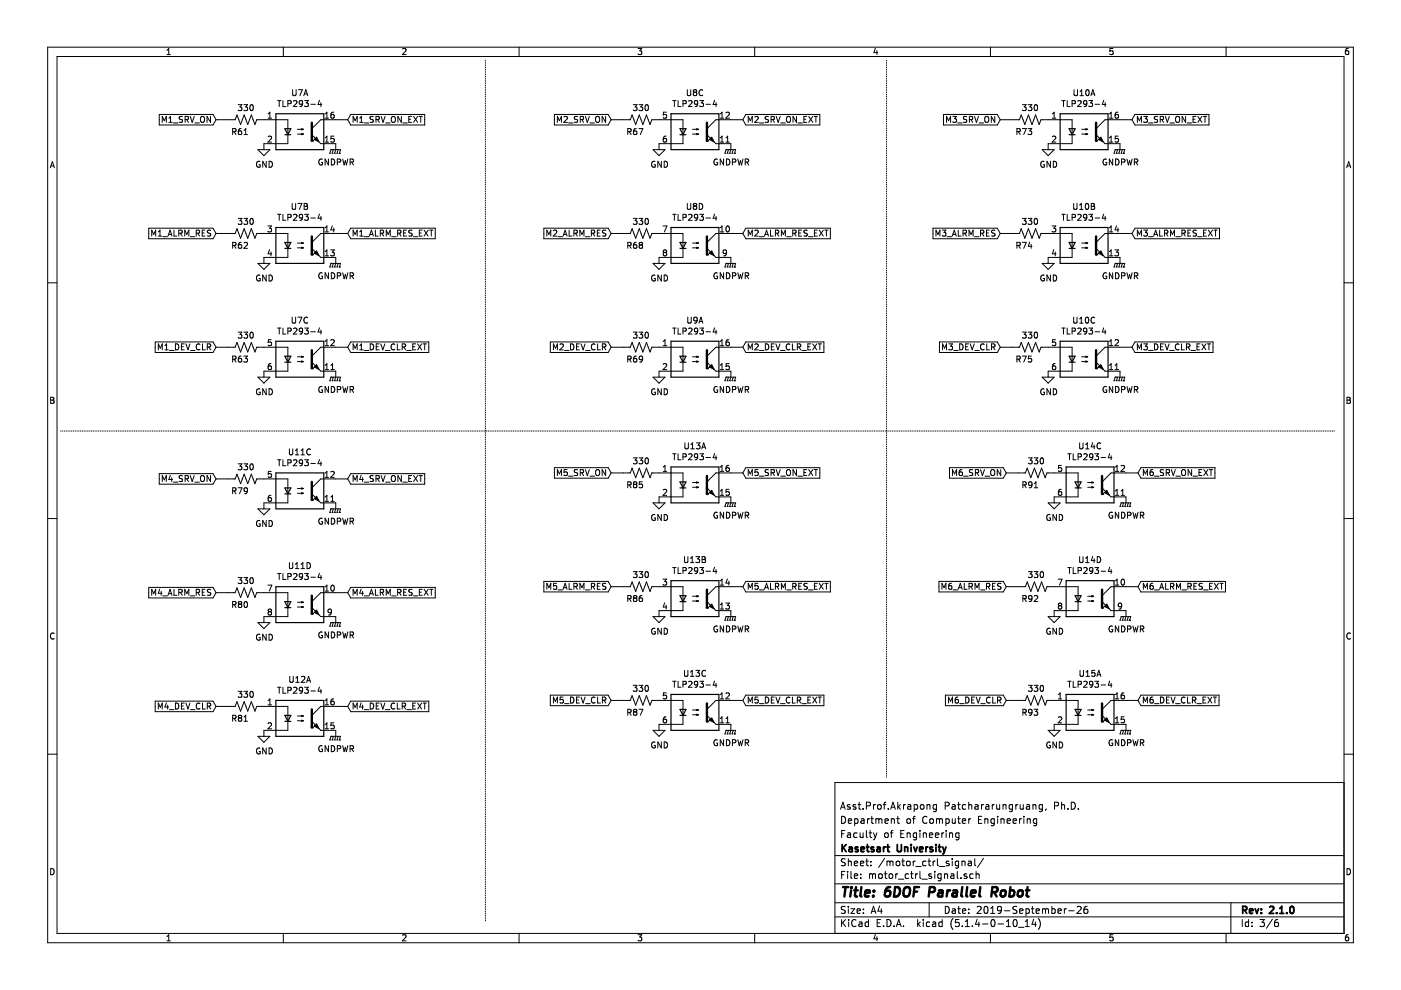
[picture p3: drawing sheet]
EESchema Schematic File Version 4
LIBS:coordinator-cache
EELAYER 30 0
EELAYER END
$Descr A4 11693 8268
encoding utf-8
Sheet 3 6
Title "6DOF Parallel Robot"
Date "2019-September-26"
Rev "2.1.0"
Comp "Kasetsart University"
Comment1 "Faculty of Engineering"
Comment2 "Department of Computer Engineering"
Comment3 "Asst.Prof.Akrapong Patchararungruang, Ph.D."
Comment4 ""
$EndDescr
$Comp
L Isolator:TLP291-4 U7
U 1 1
P 2500 1100
F 0 "U7" H 2500 1425 50  0000 C CNN
F 1 "TLP293-4" H 2500 1334 50  0000 C CNN
F 2 "Package_SO:SOIC-16_4.55x10.3mm_P1.27mm" H 2300 900 50  0001 L CIN
F 3 "https://toshiba.semicon-storage.com/info/docget.jsp?did=12858&prodName=TLP291-4" H 2500 1100 50  0001 L CNN
	1    2500 1100
	1    0    0    -1  
$EndComp
$Comp
L power:GND #PWR0131
U 1 1
P 2200 1200
F 0 "#PWR0131" H 2200 950 50  0001 C CNN
F 1 "GND" H 2205 1027 50  0000 C CNN
F 2 "" H 2200 1200 50  0001 C CNN
F 3 "" H 2200 1200 50  0001 C CNN
	1    2200 1200
	1    0    0    -1  
$EndComp
$Comp
L Device:R_US R61
U 1 1
P 2050 1000
F 0 "R61" V 2150 950 50  0000 C CNN
F 1 "330" V 1950 1000 50  0000 C CNN
F 2 "Resistor_SMD:R_0805_2012Metric_Pad1.15x1.40mm_HandSolder" V 2090 990 50  0001 C CNN
F 3 "~" H 2050 1000 50  0001 C CNN
	1    2050 1000
	0    1    1    0   
$EndComp
Wire Wire Line
	1900 1000 1800 1000
Wire Wire Line
	2800 1000 2900 1000
Text GLabel 1800 1000 0    50   Input ~ 0
M1_SRV_ON
Text GLabel 2900 1000 2    50   Input ~ 0
M1_SRV_ON_EXT
$Comp
L Isolator:TLP291-4 U7
U 2 1
P 2500 2050
F 0 "U7" H 2500 2375 50  0000 C CNN
F 1 "TLP293-4" H 2500 2284 50  0000 C CNN
F 2 "Package_SO:SOIC-16_4.55x10.3mm_P1.27mm" H 2300 1850 50  0001 L CIN
F 3 "https://toshiba.semicon-storage.com/info/docget.jsp?did=12858&prodName=TLP291-4" H 2500 2050 50  0001 L CNN
	2    2500 2050
	1    0    0    -1  
$EndComp
$Comp
L Device:R_US R62
U 1 1
P 2050 1950
F 0 "R62" V 2150 1900 50  0000 C CNN
F 1 "330" V 1950 1950 50  0000 C CNN
F 2 "Resistor_SMD:R_0805_2012Metric_Pad1.15x1.40mm_HandSolder" V 2090 1940 50  0001 C CNN
F 3 "~" H 2050 1950 50  0001 C CNN
	1    2050 1950
	0    1    1    0   
$EndComp
Wire Wire Line
	1900 1950 1800 1950
Wire Wire Line
	2800 1950 2900 1950
Text GLabel 1800 1950 0    50   Input ~ 0
M1_ALRM_RES
Text GLabel 2900 1950 2    50   Input ~ 0
M1_ALRM_RES_EXT
$Comp
L Isolator:TLP291-4 U7
U 3 1
P 2500 3000
F 0 "U7" H 2500 3325 50  0000 C CNN
F 1 "TLP293-4" H 2500 3234 50  0000 C CNN
F 2 "Package_SO:SOIC-16_4.55x10.3mm_P1.27mm" H 2300 2800 50  0001 L CIN
F 3 "https://toshiba.semicon-storage.com/info/docget.jsp?did=12858&prodName=TLP291-4" H 2500 3000 50  0001 L CNN
	3    2500 3000
	1    0    0    -1  
$EndComp
$Comp
L Device:R_US R63
U 1 1
P 2050 2900
F 0 "R63" V 2150 2850 50  0000 C CNN
F 1 "330" V 1950 2900 50  0000 C CNN
F 2 "Resistor_SMD:R_0805_2012Metric_Pad1.15x1.40mm_HandSolder" V 2090 2890 50  0001 C CNN
F 3 "~" H 2050 2900 50  0001 C CNN
	1    2050 2900
	0    1    1    0   
$EndComp
Wire Wire Line
	1900 2900 1800 2900
Wire Wire Line
	2800 2900 2900 2900
Text GLabel 1800 2900 0    50   Input ~ 0
M1_DEV_CLR
Text GLabel 2900 2900 2    50   Input ~ 0
M1_DEV_CLR_EXT
$Comp
L Isolator:TLP291-4 U8
U 3 1
P 5800 1100
F 0 "U8" H 5800 1425 50  0000 C CNN
F 1 "TLP293-4" H 5800 1334 50  0000 C CNN
F 2 "Package_SO:SOIC-16_4.55x10.3mm_P1.27mm" H 5600 900 50  0001 L CIN
F 3 "https://toshiba.semicon-storage.com/info/docget.jsp?did=12858&prodName=TLP291-4" H 5800 1100 50  0001 L CNN
	3    5800 1100
	1    0    0    -1  
$EndComp
$Comp
L Device:R_US R67
U 1 1
P 5350 1000
F 0 "R67" V 5450 950 50  0000 C CNN
F 1 "330" V 5250 1000 50  0000 C CNN
F 2 "Resistor_SMD:R_0805_2012Metric_Pad1.15x1.40mm_HandSolder" V 5390 990 50  0001 C CNN
F 3 "~" H 5350 1000 50  0001 C CNN
	1    5350 1000
	0    1    1    0   
$EndComp
Wire Wire Line
	5200 1000 5100 1000
Wire Wire Line
	6100 1000 6200 1000
Text GLabel 5100 1000 0    50   Input ~ 0
M2_SRV_ON
Text GLabel 6200 1000 2    50   Input ~ 0
M2_SRV_ON_EXT
$Comp
L Isolator:TLP291-4 U8
U 4 1
P 5800 2050
F 0 "U8" H 5800 2375 50  0000 C CNN
F 1 "TLP293-4" H 5800 2284 50  0000 C CNN
F 2 "Package_SO:SOIC-16_4.55x10.3mm_P1.27mm" H 5600 1850 50  0001 L CIN
F 3 "https://toshiba.semicon-storage.com/info/docget.jsp?did=12858&prodName=TLP291-4" H 5800 2050 50  0001 L CNN
	4    5800 2050
	1    0    0    -1  
$EndComp
$Comp
L Device:R_US R68
U 1 1
P 5350 1950
F 0 "R68" V 5450 1900 50  0000 C CNN
F 1 "330" V 5250 1950 50  0000 C CNN
F 2 "Resistor_SMD:R_0805_2012Metric_Pad1.15x1.40mm_HandSolder" V 5390 1940 50  0001 C CNN
F 3 "~" H 5350 1950 50  0001 C CNN
	1    5350 1950
	0    1    1    0   
$EndComp
Wire Wire Line
	5200 1950 5100 1950
Wire Wire Line
	6100 1950 6200 1950
Text GLabel 5100 1950 0    50   Input ~ 0
M2_ALRM_RES
Text GLabel 6200 1950 2    50   Input ~ 0
M2_ALRM_RES_EXT
$Comp
L Isolator:TLP291-4 U9
U 1 1
P 5800 3000
F 0 "U9" H 5800 3325 50  0000 C CNN
F 1 "TLP293-4" H 5800 3234 50  0000 C CNN
F 2 "Package_SO:SOIC-16_4.55x10.3mm_P1.27mm" H 5600 2800 50  0001 L CIN
F 3 "https://toshiba.semicon-storage.com/info/docget.jsp?did=12858&prodName=TLP291-4" H 5800 3000 50  0001 L CNN
	1    5800 3000
	1    0    0    -1  
$EndComp
$Comp
L Device:R_US R69
U 1 1
P 5350 2900
F 0 "R69" V 5450 2850 50  0000 C CNN
F 1 "330" V 5250 2900 50  0000 C CNN
F 2 "Resistor_SMD:R_0805_2012Metric_Pad1.15x1.40mm_HandSolder" V 5390 2890 50  0001 C CNN
F 3 "~" H 5350 2900 50  0001 C CNN
	1    5350 2900
	0    1    1    0   
$EndComp
Wire Wire Line
	5200 2900 5100 2900
Wire Wire Line
	6100 2900 6200 2900
Text GLabel 5100 2900 0    50   Input ~ 0
M2_DEV_CLR
Text GLabel 6200 2900 2    50   Input ~ 0
M2_DEV_CLR_EXT
$Comp
L Isolator:TLP291-4 U10
U 1 1
P 9050 1100
F 0 "U10" H 9050 1425 50  0000 C CNN
F 1 "TLP293-4" H 9050 1334 50  0000 C CNN
F 2 "Package_SO:SOIC-16_4.55x10.3mm_P1.27mm" H 8850 900 50  0001 L CIN
F 3 "https://toshiba.semicon-storage.com/info/docget.jsp?did=12858&prodName=TLP291-4" H 9050 1100 50  0001 L CNN
	1    9050 1100
	1    0    0    -1  
$EndComp
$Comp
L Device:R_US R73
U 1 1
P 8600 1000
F 0 "R73" V 8700 950 50  0000 C CNN
F 1 "330" V 8500 1000 50  0000 C CNN
F 2 "Resistor_SMD:R_0805_2012Metric_Pad1.15x1.40mm_HandSolder" V 8640 990 50  0001 C CNN
F 3 "~" H 8600 1000 50  0001 C CNN
	1    8600 1000
	0    1    1    0   
$EndComp
Wire Wire Line
	8450 1000 8350 1000
Wire Wire Line
	9350 1000 9450 1000
Text GLabel 8350 1000 0    50   Input ~ 0
M3_SRV_ON
Text GLabel 9450 1000 2    50   Input ~ 0
M3_SRV_ON_EXT
$Comp
L Isolator:TLP291-4 U10
U 2 1
P 9050 2050
F 0 "U10" H 9050 2375 50  0000 C CNN
F 1 "TLP293-4" H 9050 2284 50  0000 C CNN
F 2 "Package_SO:SOIC-16_4.55x10.3mm_P1.27mm" H 8850 1850 50  0001 L CIN
F 3 "https://toshiba.semicon-storage.com/info/docget.jsp?did=12858&prodName=TLP291-4" H 9050 2050 50  0001 L CNN
	2    9050 2050
	1    0    0    -1  
$EndComp
$Comp
L Device:R_US R74
U 1 1
P 8600 1950
F 0 "R74" V 8700 1900 50  0000 C CNN
F 1 "330" V 8500 1950 50  0000 C CNN
F 2 "Resistor_SMD:R_0805_2012Metric_Pad1.15x1.40mm_HandSolder" V 8640 1940 50  0001 C CNN
F 3 "~" H 8600 1950 50  0001 C CNN
	1    8600 1950
	0    1    1    0   
$EndComp
Wire Wire Line
	8450 1950 8350 1950
Wire Wire Line
	9350 1950 9450 1950
Text GLabel 8350 1950 0    50   Input ~ 0
M3_ALRM_RES
Text GLabel 9450 1950 2    50   Input ~ 0
M3_ALRM_RES_EXT
$Comp
L Isolator:TLP291-4 U10
U 3 1
P 9050 3000
F 0 "U10" H 9050 3325 50  0000 C CNN
F 1 "TLP293-4" H 9050 3234 50  0000 C CNN
F 2 "Package_SO:SOIC-16_4.55x10.3mm_P1.27mm" H 8850 2800 50  0001 L CIN
F 3 "https://toshiba.semicon-storage.com/info/docget.jsp?did=12858&prodName=TLP291-4" H 9050 3000 50  0001 L CNN
	3    9050 3000
	1    0    0    -1  
$EndComp
$Comp
L Device:R_US R75
U 1 1
P 8600 2900
F 0 "R75" V 8700 2850 50  0000 C CNN
F 1 "330" V 8500 2900 50  0000 C CNN
F 2 "Resistor_SMD:R_0805_2012Metric_Pad1.15x1.40mm_HandSolder" V 8640 2890 50  0001 C CNN
F 3 "~" H 8600 2900 50  0001 C CNN
	1    8600 2900
	0    1    1    0   
$EndComp
Wire Wire Line
	8450 2900 8350 2900
Wire Wire Line
	9350 2900 9450 2900
Text GLabel 8350 2900 0    50   Input ~ 0
M3_DEV_CLR
Text GLabel 9450 2900 2    50   Input ~ 0
M3_DEV_CLR_EXT
$Comp
L Isolator:TLP291-4 U11
U 3 1
P 2500 4100
F 0 "U11" H 2500 4425 50  0000 C CNN
F 1 "TLP293-4" H 2500 4334 50  0000 C CNN
F 2 "Package_SO:SOIC-16_4.55x10.3mm_P1.27mm" H 2300 3900 50  0001 L CIN
F 3 "https://toshiba.semicon-storage.com/info/docget.jsp?did=12858&prodName=TLP291-4" H 2500 4100 50  0001 L CNN
	3    2500 4100
	1    0    0    -1  
$EndComp
$Comp
L Device:R_US R79
U 1 1
P 2050 4000
F 0 "R79" V 2150 3950 50  0000 C CNN
F 1 "330" V 1950 4000 50  0000 C CNN
F 2 "Resistor_SMD:R_0805_2012Metric_Pad1.15x1.40mm_HandSolder" V 2090 3990 50  0001 C CNN
F 3 "~" H 2050 4000 50  0001 C CNN
	1    2050 4000
	0    1    1    0   
$EndComp
Wire Wire Line
	1900 4000 1800 4000
Wire Wire Line
	2800 4000 2900 4000
Text GLabel 1800 4000 0    50   Input ~ 0
M4_SRV_ON
Text GLabel 2900 4000 2    50   Input ~ 0
M4_SRV_ON_EXT
$Comp
L Isolator:TLP291-4 U11
U 4 1
P 2500 5050
F 0 "U11" H 2500 5375 50  0000 C CNN
F 1 "TLP293-4" H 2500 5284 50  0000 C CNN
F 2 "Package_SO:SOIC-16_4.55x10.3mm_P1.27mm" H 2300 4850 50  0001 L CIN
F 3 "https://toshiba.semicon-storage.com/info/docget.jsp?did=12858&prodName=TLP291-4" H 2500 5050 50  0001 L CNN
	4    2500 5050
	1    0    0    -1  
$EndComp
$Comp
L Device:R_US R80
U 1 1
P 2050 4950
F 0 "R80" V 2150 4900 50  0000 C CNN
F 1 "330" V 1950 4950 50  0000 C CNN
F 2 "Resistor_SMD:R_0805_2012Metric_Pad1.15x1.40mm_HandSolder" V 2090 4940 50  0001 C CNN
F 3 "~" H 2050 4950 50  0001 C CNN
	1    2050 4950
	0    1    1    0   
$EndComp
Wire Wire Line
	1900 4950 1800 4950
Wire Wire Line
	2800 4950 2900 4950
Text GLabel 1800 4950 0    50   Input ~ 0
M4_ALRM_RES
Text GLabel 2900 4950 2    50   Input ~ 0
M4_ALRM_RES_EXT
$Comp
L Isolator:TLP291-4 U12
U 1 1
P 2500 6000
F 0 "U12" H 2500 6325 50  0000 C CNN
F 1 "TLP293-4" H 2500 6234 50  0000 C CNN
F 2 "Package_SO:SOIC-16_4.55x10.3mm_P1.27mm" H 2300 5800 50  0001 L CIN
F 3 "https://toshiba.semicon-storage.com/info/docget.jsp?did=12858&prodName=TLP291-4" H 2500 6000 50  0001 L CNN
	1    2500 6000
	1    0    0    -1  
$EndComp
$Comp
L Device:R_US R81
U 1 1
P 2050 5900
F 0 "R81" V 2150 5850 50  0000 C CNN
F 1 "330" V 1950 5900 50  0000 C CNN
F 2 "Resistor_SMD:R_0805_2012Metric_Pad1.15x1.40mm_HandSolder" V 2090 5890 50  0001 C CNN
F 3 "~" H 2050 5900 50  0001 C CNN
	1    2050 5900
	0    1    1    0   
$EndComp
Wire Wire Line
	1900 5900 1800 5900
Wire Wire Line
	2800 5900 2900 5900
Text GLabel 1800 5900 0    50   Input ~ 0
M4_DEV_CLR
Text GLabel 2900 5900 2    50   Input ~ 0
M4_DEV_CLR_EXT
$Comp
L Isolator:TLP291-4 U13
U 1 1
P 5800 4050
F 0 "U13" H 5800 4375 50  0000 C CNN
F 1 "TLP293-4" H 5800 4284 50  0000 C CNN
F 2 "Package_SO:SOIC-16_4.55x10.3mm_P1.27mm" H 5600 3850 50  0001 L CIN
F 3 "https://toshiba.semicon-storage.com/info/docget.jsp?did=12858&prodName=TLP291-4" H 5800 4050 50  0001 L CNN
	1    5800 4050
	1    0    0    -1  
$EndComp
$Comp
L Device:R_US R85
U 1 1
P 5350 3950
F 0 "R85" V 5450 3900 50  0000 C CNN
F 1 "330" V 5250 3950 50  0000 C CNN
F 2 "Resistor_SMD:R_0805_2012Metric_Pad1.15x1.40mm_HandSolder" V 5390 3940 50  0001 C CNN
F 3 "~" H 5350 3950 50  0001 C CNN
	1    5350 3950
	0    1    1    0   
$EndComp
Wire Wire Line
	5200 3950 5100 3950
Wire Wire Line
	6100 3950 6200 3950
Text GLabel 5100 3950 0    50   Input ~ 0
M5_SRV_ON
Text GLabel 6200 3950 2    50   Input ~ 0
M5_SRV_ON_EXT
$Comp
L Isolator:TLP291-4 U13
U 2 1
P 5800 5000
F 0 "U13" H 5800 5325 50  0000 C CNN
F 1 "TLP293-4" H 5800 5234 50  0000 C CNN
F 2 "Package_SO:SOIC-16_4.55x10.3mm_P1.27mm" H 5600 4800 50  0001 L CIN
F 3 "https://toshiba.semicon-storage.com/info/docget.jsp?did=12858&prodName=TLP291-4" H 5800 5000 50  0001 L CNN
	2    5800 5000
	1    0    0    -1  
$EndComp
$Comp
L Device:R_US R86
U 1 1
P 5350 4900
F 0 "R86" V 5450 4850 50  0000 C CNN
F 1 "330" V 5250 4900 50  0000 C CNN
F 2 "Resistor_SMD:R_0805_2012Metric_Pad1.15x1.40mm_HandSolder" V 5390 4890 50  0001 C CNN
F 3 "~" H 5350 4900 50  0001 C CNN
	1    5350 4900
	0    1    1    0   
$EndComp
Wire Wire Line
	5200 4900 5100 4900
Wire Wire Line
	6100 4900 6200 4900
Text GLabel 5100 4900 0    50   Input ~ 0
M5_ALRM_RES
Text GLabel 6200 4900 2    50   Input ~ 0
M5_ALRM_RES_EXT
$Comp
L Isolator:TLP291-4 U13
U 3 1
P 5800 5950
F 0 "U13" H 5800 6275 50  0000 C CNN
F 1 "TLP293-4" H 5800 6184 50  0000 C CNN
F 2 "Package_SO:SOIC-16_4.55x10.3mm_P1.27mm" H 5600 5750 50  0001 L CIN
F 3 "https://toshiba.semicon-storage.com/info/docget.jsp?did=12858&prodName=TLP291-4" H 5800 5950 50  0001 L CNN
	3    5800 5950
	1    0    0    -1  
$EndComp
$Comp
L Device:R_US R87
U 1 1
P 5350 5850
F 0 "R87" V 5450 5800 50  0000 C CNN
F 1 "330" V 5250 5850 50  0000 C CNN
F 2 "Resistor_SMD:R_0805_2012Metric_Pad1.15x1.40mm_HandSolder" V 5390 5840 50  0001 C CNN
F 3 "~" H 5350 5850 50  0001 C CNN
	1    5350 5850
	0    1    1    0   
$EndComp
Wire Wire Line
	5200 5850 5100 5850
Wire Wire Line
	6100 5850 6200 5850
Text GLabel 5100 5850 0    50   Input ~ 0
M5_DEV_CLR
Text GLabel 6200 5850 2    50   Input ~ 0
M5_DEV_CLR_EXT
$Comp
L Isolator:TLP291-4 U14
U 3 1
P 9100 4050
F 0 "U14" H 9100 4375 50  0000 C CNN
F 1 "TLP293-4" H 9100 4284 50  0000 C CNN
F 2 "Package_SO:SOIC-16_4.55x10.3mm_P1.27mm" H 8900 3850 50  0001 L CIN
F 3 "https://toshiba.semicon-storage.com/info/docget.jsp?did=12858&prodName=TLP291-4" H 9100 4050 50  0001 L CNN
	3    9100 4050
	1    0    0    -1  
$EndComp
$Comp
L Device:R_US R91
U 1 1
P 8650 3950
F 0 "R91" V 8750 3900 50  0000 C CNN
F 1 "330" V 8550 3950 50  0000 C CNN
F 2 "Resistor_SMD:R_0805_2012Metric_Pad1.15x1.40mm_HandSolder" V 8690 3940 50  0001 C CNN
F 3 "~" H 8650 3950 50  0001 C CNN
	1    8650 3950
	0    1    1    0   
$EndComp
Wire Wire Line
	8500 3950 8400 3950
Wire Wire Line
	9400 3950 9500 3950
Text GLabel 8400 3950 0    50   Input ~ 0
M6_SRV_ON
Text GLabel 9500 3950 2    50   Input ~ 0
M6_SRV_ON_EXT
$Comp
L Isolator:TLP291-4 U14
U 4 1
P 9100 5000
F 0 "U14" H 9100 5325 50  0000 C CNN
F 1 "TLP293-4" H 9100 5234 50  0000 C CNN
F 2 "Package_SO:SOIC-16_4.55x10.3mm_P1.27mm" H 8900 4800 50  0001 L CIN
F 3 "https://toshiba.semicon-storage.com/info/docget.jsp?did=12858&prodName=TLP291-4" H 9100 5000 50  0001 L CNN
	4    9100 5000
	1    0    0    -1  
$EndComp
$Comp
L Device:R_US R92
U 1 1
P 8650 4900
F 0 "R92" V 8750 4850 50  0000 C CNN
F 1 "330" V 8550 4900 50  0000 C CNN
F 2 "Resistor_SMD:R_0805_2012Metric_Pad1.15x1.40mm_HandSolder" V 8690 4890 50  0001 C CNN
F 3 "~" H 8650 4900 50  0001 C CNN
	1    8650 4900
	0    1    1    0   
$EndComp
Wire Wire Line
	8500 4900 8400 4900
Wire Wire Line
	9400 4900 9500 4900
Text GLabel 8400 4900 0    50   Input ~ 0
M6_ALRM_RES
Text GLabel 9500 4900 2    50   Input ~ 0
M6_ALRM_RES_EXT
$Comp
L Isolator:TLP291-4 U15
U 1 1
P 9100 5950
F 0 "U15" H 9100 6275 50  0000 C CNN
F 1 "TLP293-4" H 9100 6184 50  0000 C CNN
F 2 "Package_SO:SOIC-16_4.55x10.3mm_P1.27mm" H 8900 5750 50  0001 L CIN
F 3 "https://toshiba.semicon-storage.com/info/docget.jsp?did=12858&prodName=TLP291-4" H 9100 5950 50  0001 L CNN
	1    9100 5950
	1    0    0    -1  
$EndComp
$Comp
L Device:R_US R93
U 1 1
P 8650 5850
F 0 "R93" V 8750 5800 50  0000 C CNN
F 1 "330" V 8550 5850 50  0000 C CNN
F 2 "Resistor_SMD:R_0805_2012Metric_Pad1.15x1.40mm_HandSolder" V 8690 5840 50  0001 C CNN
F 3 "~" H 8650 5850 50  0001 C CNN
	1    8650 5850
	0    1    1    0   
$EndComp
Wire Wire Line
	8500 5850 8400 5850
Wire Wire Line
	9400 5850 9500 5850
Text GLabel 8400 5850 0    50   Input ~ 0
M6_DEV_CLR
Text GLabel 9500 5850 2    50   Input ~ 0
M6_DEV_CLR_EXT
Wire Notes Line
	500  3600 11150 3600
Wire Notes Line
	4050 500  4050 7700
Wire Notes Line
	7400 500  7400 6500
$Comp
L power:GND #PWR0132
U 1 1
P 2200 2150
F 0 "#PWR0132" H 2200 1900 50  0001 C CNN
F 1 "GND" H 2205 1977 50  0000 C CNN
F 2 "" H 2200 2150 50  0001 C CNN
F 3 "" H 2200 2150 50  0001 C CNN
	1    2200 2150
	1    0    0    -1  
$EndComp
$Comp
L power:GND #PWR0133
U 1 1
P 2200 3100
F 0 "#PWR0133" H 2200 2850 50  0001 C CNN
F 1 "GND" H 2205 2927 50  0000 C CNN
F 2 "" H 2200 3100 50  0001 C CNN
F 3 "" H 2200 3100 50  0001 C CNN
	1    2200 3100
	1    0    0    -1  
$EndComp
$Comp
L power:GND #PWR0134
U 1 1
P 5500 1200
F 0 "#PWR0134" H 5500 950 50  0001 C CNN
F 1 "GND" H 5505 1027 50  0000 C CNN
F 2 "" H 5500 1200 50  0001 C CNN
F 3 "" H 5500 1200 50  0001 C CNN
	1    5500 1200
	1    0    0    -1  
$EndComp
$Comp
L power:GND #PWR0135
U 1 1
P 5500 2150
F 0 "#PWR0135" H 5500 1900 50  0001 C CNN
F 1 "GND" H 5505 1977 50  0000 C CNN
F 2 "" H 5500 2150 50  0001 C CNN
F 3 "" H 5500 2150 50  0001 C CNN
	1    5500 2150
	1    0    0    -1  
$EndComp
$Comp
L power:GND #PWR0136
U 1 1
P 5500 3100
F 0 "#PWR0136" H 5500 2850 50  0001 C CNN
F 1 "GND" H 5505 2927 50  0000 C CNN
F 2 "" H 5500 3100 50  0001 C CNN
F 3 "" H 5500 3100 50  0001 C CNN
	1    5500 3100
	1    0    0    -1  
$EndComp
$Comp
L power:GND #PWR0137
U 1 1
P 2200 4200
F 0 "#PWR0137" H 2200 3950 50  0001 C CNN
F 1 "GND" H 2205 4027 50  0000 C CNN
F 2 "" H 2200 4200 50  0001 C CNN
F 3 "" H 2200 4200 50  0001 C CNN
	1    2200 4200
	1    0    0    -1  
$EndComp
$Comp
L power:GND #PWR0138
U 1 1
P 2200 5150
F 0 "#PWR0138" H 2200 4900 50  0001 C CNN
F 1 "GND" H 2205 4977 50  0000 C CNN
F 2 "" H 2200 5150 50  0001 C CNN
F 3 "" H 2200 5150 50  0001 C CNN
	1    2200 5150
	1    0    0    -1  
$EndComp
$Comp
L power:GND #PWR0139
U 1 1
P 2200 6100
F 0 "#PWR0139" H 2200 5850 50  0001 C CNN
F 1 "GND" H 2205 5927 50  0000 C CNN
F 2 "" H 2200 6100 50  0001 C CNN
F 3 "" H 2200 6100 50  0001 C CNN
	1    2200 6100
	1    0    0    -1  
$EndComp
$Comp
L power:GND #PWR0140
U 1 1
P 5500 6050
F 0 "#PWR0140" H 5500 5800 50  0001 C CNN
F 1 "GND" H 5505 5877 50  0000 C CNN
F 2 "" H 5500 6050 50  0001 C CNN
F 3 "" H 5500 6050 50  0001 C CNN
	1    5500 6050
	1    0    0    -1  
$EndComp
$Comp
L power:GND #PWR0141
U 1 1
P 5500 5100
F 0 "#PWR0141" H 5500 4850 50  0001 C CNN
F 1 "GND" H 5505 4927 50  0000 C CNN
F 2 "" H 5500 5100 50  0001 C CNN
F 3 "" H 5500 5100 50  0001 C CNN
	1    5500 5100
	1    0    0    -1  
$EndComp
$Comp
L power:GND #PWR0142
U 1 1
P 5500 4150
F 0 "#PWR0142" H 5500 3900 50  0001 C CNN
F 1 "GND" H 5505 3977 50  0000 C CNN
F 2 "" H 5500 4150 50  0001 C CNN
F 3 "" H 5500 4150 50  0001 C CNN
	1    5500 4150
	1    0    0    -1  
$EndComp
$Comp
L power:GND #PWR0143
U 1 1
P 8800 4150
F 0 "#PWR0143" H 8800 3900 50  0001 C CNN
F 1 "GND" H 8805 3977 50  0000 C CNN
F 2 "" H 8800 4150 50  0001 C CNN
F 3 "" H 8800 4150 50  0001 C CNN
	1    8800 4150
	1    0    0    -1  
$EndComp
$Comp
L power:GND #PWR0144
U 1 1
P 8800 5100
F 0 "#PWR0144" H 8800 4850 50  0001 C CNN
F 1 "GND" H 8805 4927 50  0000 C CNN
F 2 "" H 8800 5100 50  0001 C CNN
F 3 "" H 8800 5100 50  0001 C CNN
	1    8800 5100
	1    0    0    -1  
$EndComp
$Comp
L power:GND #PWR0145
U 1 1
P 8800 6050
F 0 "#PWR0145" H 8800 5800 50  0001 C CNN
F 1 "GND" H 8805 5877 50  0000 C CNN
F 2 "" H 8800 6050 50  0001 C CNN
F 3 "" H 8800 6050 50  0001 C CNN
	1    8800 6050
	1    0    0    -1  
$EndComp
$Comp
L power:GND #PWR0146
U 1 1
P 8750 1200
F 0 "#PWR0146" H 8750 950 50  0001 C CNN
F 1 "GND" H 8755 1027 50  0000 C CNN
F 2 "" H 8750 1200 50  0001 C CNN
F 3 "" H 8750 1200 50  0001 C CNN
	1    8750 1200
	1    0    0    -1  
$EndComp
$Comp
L power:GND #PWR0147
U 1 1
P 8750 2150
F 0 "#PWR0147" H 8750 1900 50  0001 C CNN
F 1 "GND" H 8755 1977 50  0000 C CNN
F 2 "" H 8750 2150 50  0001 C CNN
F 3 "" H 8750 2150 50  0001 C CNN
	1    8750 2150
	1    0    0    -1  
$EndComp
$Comp
L power:GND #PWR0148
U 1 1
P 8750 3100
F 0 "#PWR0148" H 8750 2850 50  0001 C CNN
F 1 "GND" H 8755 2927 50  0000 C CNN
F 2 "" H 8750 3100 50  0001 C CNN
F 3 "" H 8750 3100 50  0001 C CNN
	1    8750 3100
	1    0    0    -1  
$EndComp
$Comp
L power:GNDPWR #PWR0149
U 1 1
P 9350 1200
F 0 "#PWR0149" H 9350 1000 50  0001 C CNN
F 1 "GNDPWR" H 9354 1046 50  0000 C CNN
F 2 "" H 9350 1150 50  0001 C CNN
F 3 "" H 9350 1150 50  0001 C CNN
	1    9350 1200
	1    0    0    -1  
$EndComp
$Comp
L power:GNDPWR #PWR0150
U 1 1
P 9350 2150
F 0 "#PWR0150" H 9350 1950 50  0001 C CNN
F 1 "GNDPWR" H 9354 1996 50  0000 C CNN
F 2 "" H 9350 2100 50  0001 C CNN
F 3 "" H 9350 2100 50  0001 C CNN
	1    9350 2150
	1    0    0    -1  
$EndComp
$Comp
L power:GNDPWR #PWR0151
U 1 1
P 9350 3100
F 0 "#PWR0151" H 9350 2900 50  0001 C CNN
F 1 "GNDPWR" H 9354 2946 50  0000 C CNN
F 2 "" H 9350 3050 50  0001 C CNN
F 3 "" H 9350 3050 50  0001 C CNN
	1    9350 3100
	1    0    0    -1  
$EndComp
$Comp
L power:GNDPWR #PWR0152
U 1 1
P 6100 1200
F 0 "#PWR0152" H 6100 1000 50  0001 C CNN
F 1 "GNDPWR" H 6104 1046 50  0000 C CNN
F 2 "" H 6100 1150 50  0001 C CNN
F 3 "" H 6100 1150 50  0001 C CNN
	1    6100 1200
	1    0    0    -1  
$EndComp
$Comp
L power:GNDPWR #PWR0153
U 1 1
P 6100 2150
F 0 "#PWR0153" H 6100 1950 50  0001 C CNN
F 1 "GNDPWR" H 6104 1996 50  0000 C CNN
F 2 "" H 6100 2100 50  0001 C CNN
F 3 "" H 6100 2100 50  0001 C CNN
	1    6100 2150
	1    0    0    -1  
$EndComp
$Comp
L power:GNDPWR #PWR0154
U 1 1
P 6100 3100
F 0 "#PWR0154" H 6100 2900 50  0001 C CNN
F 1 "GNDPWR" H 6104 2946 50  0000 C CNN
F 2 "" H 6100 3050 50  0001 C CNN
F 3 "" H 6100 3050 50  0001 C CNN
	1    6100 3100
	1    0    0    -1  
$EndComp
$Comp
L power:GNDPWR #PWR0155
U 1 1
P 6100 4150
F 0 "#PWR0155" H 6100 3950 50  0001 C CNN
F 1 "GNDPWR" H 6104 3996 50  0000 C CNN
F 2 "" H 6100 4100 50  0001 C CNN
F 3 "" H 6100 4100 50  0001 C CNN
	1    6100 4150
	1    0    0    -1  
$EndComp
$Comp
L power:GNDPWR #PWR0156
U 1 1
P 9400 4150
F 0 "#PWR0156" H 9400 3950 50  0001 C CNN
F 1 "GNDPWR" H 9404 3996 50  0000 C CNN
F 2 "" H 9400 4100 50  0001 C CNN
F 3 "" H 9400 4100 50  0001 C CNN
	1    9400 4150
	1    0    0    -1  
$EndComp
$Comp
L power:GNDPWR #PWR0157
U 1 1
P 2800 1200
F 0 "#PWR0157" H 2800 1000 50  0001 C CNN
F 1 "GNDPWR" H 2804 1046 50  0000 C CNN
F 2 "" H 2800 1150 50  0001 C CNN
F 3 "" H 2800 1150 50  0001 C CNN
	1    2800 1200
	1    0    0    -1  
$EndComp
$Comp
L power:GNDPWR #PWR0158
U 1 1
P 2800 6100
F 0 "#PWR0158" H 2800 5900 50  0001 C CNN
F 1 "GNDPWR" H 2804 5946 50  0000 C CNN
F 2 "" H 2800 6050 50  0001 C CNN
F 3 "" H 2800 6050 50  0001 C CNN
	1    2800 6100
	1    0    0    -1  
$EndComp
$Comp
L power:GNDPWR #PWR0159
U 1 1
P 6100 5100
F 0 "#PWR0159" H 6100 4900 50  0001 C CNN
F 1 "GNDPWR" H 6104 4946 50  0000 C CNN
F 2 "" H 6100 5050 50  0001 C CNN
F 3 "" H 6100 5050 50  0001 C CNN
	1    6100 5100
	1    0    0    -1  
$EndComp
$Comp
L power:GNDPWR #PWR0160
U 1 1
P 6100 6050
F 0 "#PWR0160" H 6100 5850 50  0001 C CNN
F 1 "GNDPWR" H 6104 5896 50  0000 C CNN
F 2 "" H 6100 6000 50  0001 C CNN
F 3 "" H 6100 6000 50  0001 C CNN
	1    6100 6050
	1    0    0    -1  
$EndComp
$Comp
L power:GNDPWR #PWR0161
U 1 1
P 9400 5100
F 0 "#PWR0161" H 9400 4900 50  0001 C CNN
F 1 "GNDPWR" H 9404 4946 50  0000 C CNN
F 2 "" H 9400 5050 50  0001 C CNN
F 3 "" H 9400 5050 50  0001 C CNN
	1    9400 5100
	1    0    0    -1  
$EndComp
$Comp
L power:GNDPWR #PWR0162
U 1 1
P 9400 6050
F 0 "#PWR0162" H 9400 5850 50  0001 C CNN
F 1 "GNDPWR" H 9404 5896 50  0000 C CNN
F 2 "" H 9400 6000 50  0001 C CNN
F 3 "" H 9400 6000 50  0001 C CNN
	1    9400 6050
	1    0    0    -1  
$EndComp
$Comp
L power:GNDPWR #PWR0163
U 1 1
P 2800 3100
F 0 "#PWR0163" H 2800 2900 50  0001 C CNN
F 1 "GNDPWR" H 2804 2946 50  0000 C CNN
F 2 "" H 2800 3050 50  0001 C CNN
F 3 "" H 2800 3050 50  0001 C CNN
	1    2800 3100
	1    0    0    -1  
$EndComp
$Comp
L power:GNDPWR #PWR0164
U 1 1
P 2800 4200
F 0 "#PWR0164" H 2800 4000 50  0001 C CNN
F 1 "GNDPWR" H 2804 4046 50  0000 C CNN
F 2 "" H 2800 4150 50  0001 C CNN
F 3 "" H 2800 4150 50  0001 C CNN
	1    2800 4200
	1    0    0    -1  
$EndComp
$Comp
L power:GNDPWR #PWR0165
U 1 1
P 2800 5150
F 0 "#PWR0165" H 2800 4950 50  0001 C CNN
F 1 "GNDPWR" H 2804 4996 50  0000 C CNN
F 2 "" H 2800 5100 50  0001 C CNN
F 3 "" H 2800 5100 50  0001 C CNN
	1    2800 5150
	1    0    0    -1  
$EndComp
$Comp
L power:GNDPWR #PWR0166
U 1 1
P 2800 2150
F 0 "#PWR0166" H 2800 1950 50  0001 C CNN
F 1 "GNDPWR" H 2804 1996 50  0000 C CNN
F 2 "" H 2800 2100 50  0001 C CNN
F 3 "" H 2800 2100 50  0001 C CNN
	1    2800 2150
	1    0    0    -1  
$EndComp
$EndSCHEMATC
